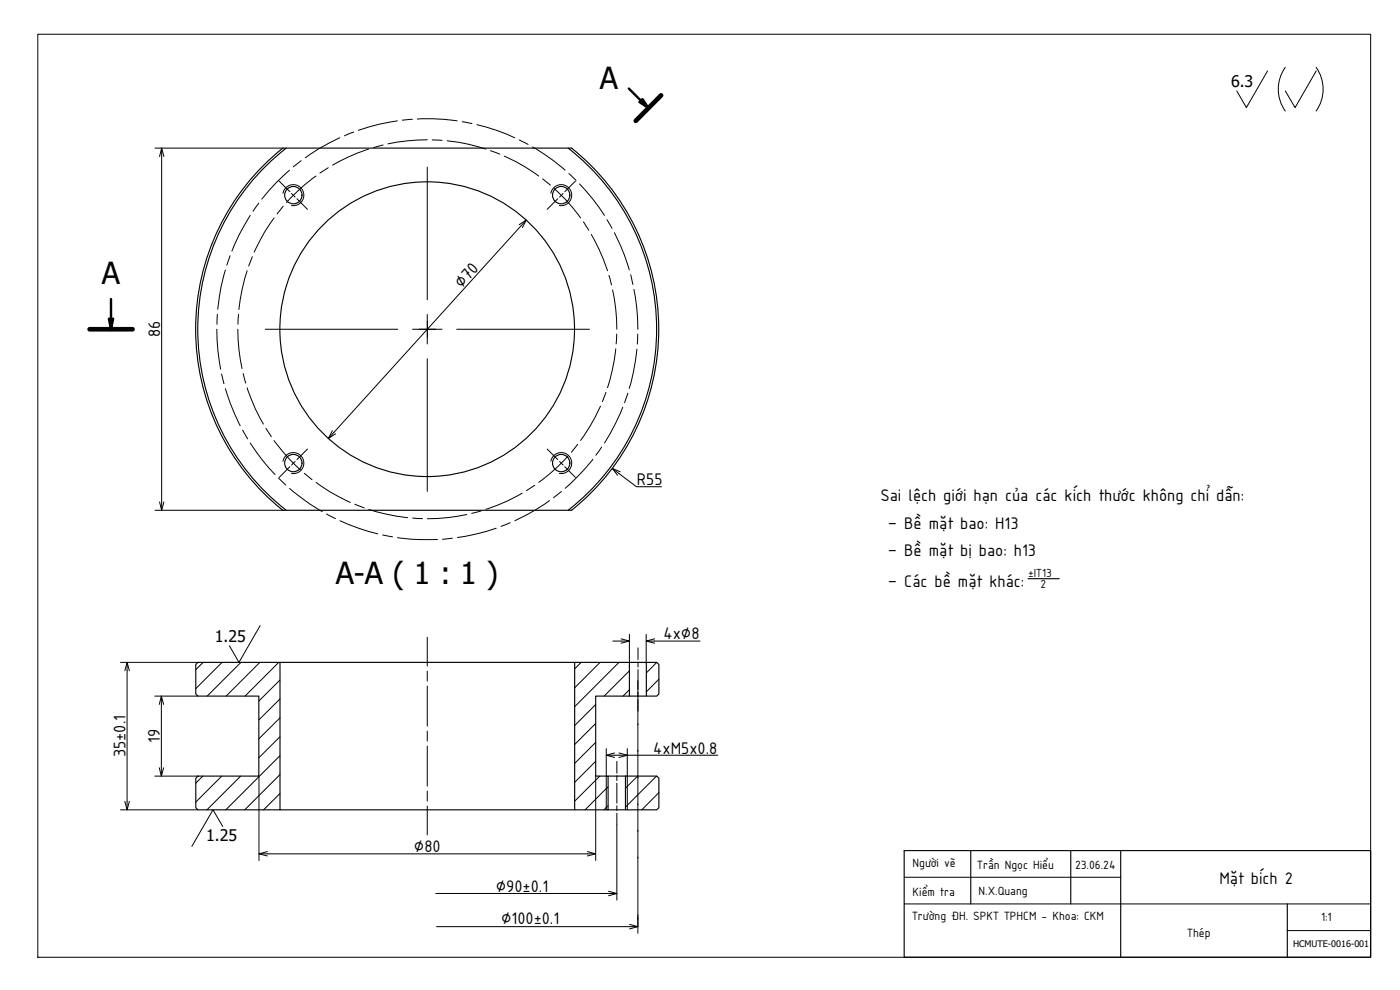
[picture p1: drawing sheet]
<svg xmlns="http://www.w3.org/2000/svg" width="420mm" height="297mm" viewBox="0 0 420 297" stroke-linecap="round" stroke-linejoin="round" font-family="sans-serif">
<!-- layer: NetDam -->
<g fill="none" stroke="#000" stroke-width=".34">
<path d="M84.9 44.4a69.5 69.5 0 0 0 0 108.7M84.9 44.4h86.7M85.9 44.4a68.9 68.9 0 0 0 0 108.7M170.5 44.4a68.9 68.9 0 0 1 0 108.7M171.5 44.4a69.5 69.5 0 0 1 0 108.7M84.9 153.1h86.7M308.5 173.6h9.4M58.8 199.4l.6-.7h24.6v44.3h-24.6l-.6-.7v-8.8l.6-.6h18.3v-24h-18.3l-.6-.7zM84 198.7h88.5M172.5 198.7h16.4v10.2h-10.1v24h3.7v10.1h-10zM188.9 198.7h5.1M194 198.7h3.1l.6 .7v8.8l-.6 .7h-3.1z"/>
<path d="M188.9 208.9h5.1M182.5 232.9h5.2M187.7 232.9h9.4l.6 .6v8.8l-.6 .7h-9.4zM84 243h88.5M182.5 243h5.2M271.4 255.2h140v32h-140zM291.3 255.2v16M321.4 255.2v16M336.3 255.2v32M386.3 271.2v16"/>
<circle cx="88" cy="58.6" r="2.6"/>
<circle cx="168.4" cy="58.6" r="2.6"/>
<circle cx="128.2" cy="98.8" r="44.2"/>
<circle cx="88" cy="138.9" r="2.6"/>
<circle cx="168.4" cy="138.9" r="2.6"/>
</g>
<!-- layer: Netmanh -->
<g fill="none" stroke="#000" stroke-width=".3">
<path d="M106.2 39.6l-2.8 1.2M119.3 36.3a58 58 0 0 0-11.7 2.8M123.7 35.8l-3 .3M125.2 35.7a57.4 57.4 0 0 1 12 .6M138.7 36.5l2.9 .6M143.1 37.4a54.9 54.9 0 0 1 11.4 3.9M46.5 44.4h38.4M48.5 47v103.6M83.8 54.3l3.2 3.2M84.9 58a3.2 3.2 0 0 1 3.7-2.6 3.2 3.2 0 0 1 2.5 3.7 3.2 3.2 0 0 1-3.6 2.6M86.9 51.1a59.7 59.7 0 0 0-8.3 8.7M87.5 58.1l1.1 1"/>
<path d="M89.1 59.6l3.2 3.2M90.4 48.2l-2.4 1.9M94.8 52.8a52.2 52.2 0 0 0-8.8 8M98.5 50.3l-2.5 1.6M102 41.3l-.5 .3a55.4 55.4 0 0 0-9.9 5.8M110.7 44.7a51.9 51.9 0 0 0-10.9 4.9M115 43.5l-2.9 .8M128.2 41.9a59.3 59.3 0 0 0-11.8 1.3M128.2 50.2v39.7M129.7 42l3 .1M134.2 42.2l.2 .1a52.4 52.4 0 0 1 11.4 2.4M147.2 45.2l2.8 1.1"/>
<path d="M151.3 46.8a50.4 50.4 0 0 1 10.4 6M155.8 42l2.7 1.3M159.8 44.1a57 57 0 0 1 9.8 6.9M162.9 53.7l2.3 1.9M165.3 58a3.2 3.2 0 0 1 3.7-2.6 3.2 3.2 0 0 1 2.5 3.7 3.2 3.2 0 0 1-3.6 2.6M166.3 56.5a50.9 50.9 0 0 1 7.9 8.9M167.4 59.6l-3.2 3.2M169 58.1l-1.1 1M170.7 52.1l2.2 2M172.7 54.3l-3.2 3.2M173.9 55.2a61.1 61.1 0 0 1 7.5 9.4M69 76.7l-.9 2.9"/>
<path d="M75.1 64.6l-.2 .3a59.2 59.2 0 0 0-5.3 10.4M75.7 77l-1.1 2.8M77.7 60.9l-1.8 2.5M82.3 65.4a50.5 50.5 0 0 0-6 10.3M85 61.9l-1.9 2.3M156.3 67.9l-56.1 61.8M175.1 66.6l1.6 2.5M177.5 70.3a58.9 58.9 0 0 1 4.8 10.9M182.2 65.9l1.5 2.6M184.4 69.8a61.3 61.3 0 0 1 4.4 11.2M65.1 98.8a64.9 64.9 0 0 0 1.1 12M65.2 94.3l-.1 3"/>
<path d="M67.6 81a55.1 55.1 0 0 0-2.2 11.8M71.4 98.8a55.3 55.3 0 0 0 1.2 11.8M71.6 94.3l-.2 3M74.2 81.2a57.4 57.4 0 0 0-2.5 11.7M79.6 98.8h39.8M123.8 98.8h8.9M128.2 94.3v8.9M128.3 96.3v5M137.1 98.8h39.8M182.8 82.6l.7 2.9M183.9 87a55.3 55.3 0 0 1 1.2 11.8M189.3 82.5l.6 2.9"/>
<path d="M190.2 86.8a59.2 59.2 0 0 1 1.2 12M66.5 112.2l.7 2.9M67.6 116.6a63 63 0 0 0 4.5 11.1M73 112.1l.7 2.9M74.2 116.4l.1 .6a53.9 53.9 0 0 0 4.7 10.2M128.2 107.6v39.8M181.9 117.7l-1.1 2.8M184.8 104.7v.2a60 60 0 0 1-2.5 11.4M185.1 100.2l-.2 3M188.4 118l-.9 2.8M191.1 104.8v.5a62.2 62.2 0 0 1-2.3 11.2M191.4 100.2l-.1 3"/>
<path d="M72.8 129.1l1.5 2.6M75.1 133a61.1 61.1 0 0 0 7.5 9.4M79.8 128.5l1.6 2.5M82.3 132.2a58.1 58.1 0 0 0 7.9 8.8M84.9 138.4a3.2 3.2 0 0 1 3.7-2.6 3.2 3.2 0 0 1 2.5 3.7 3.2 3.2 0 0 1-3.6 2.6M88.6 138.5l-1.1 1M92.3 134.7l-3.2 3.2M164.2 134.7l3.2 3.2M165.3 138.4a3.2 3.2 0 0 1 3.7-2.6 3.2 3.2 0 0 1 2.5 3.7 3.2 3.2 0 0 1-3.6 2.6M167.9 138.5l1.1 1M170.5 136.8a50.7 50.7 0 0 1-8.8 7.9M173.4 133.3l-1.9 2.4"/>
<path d="M177.9 137.8l-.1 .2a67.1 67.1 0 0 1-8.2 8.5M180.2 121.9a55.5 55.5 0 0 1-6 10.3M180.6 134.1l-1.8 2.5M186.9 122.2a62.7 62.7 0 0 1-5.5 10.7M46.5 153.1h38.4M83.6 143.5l2.2 2M86.9 146.5l.9 .8a59.2 59.2 0 0 0 8.9 6.2M87 140l-3.2 3.2M91.4 142l2.2 1.9M94.9 144.8a50.5 50.5 0 0 0 10.3 5.9M98 154.2l2.7 1.4M102 156.2a62.4 62.4 0 0 0 11.4 4"/>
<path d="M106.5 151.3l2.8 1.1M110.7 152.9a57.4 57.4 0 0 0 11.6 2.4M123.8 155.4l3 .2M140.1 154.4a55.3 55.3 0 0 1-11.8 1.2M144.4 153.3l-2.8 .7M148.9 158.5a62.3 62.3 0 0 1-11.6 2.8M153.1 156.8l-2.7 1.1M156.7 148a52.2 52.2 0 0 1-10.9 4.8M160.5 145.6l-2.5 1.6M164.9 150.2a60 60 0 0 1-10.4 6M168.5 147.5l-2.4 1.8M169.5 140l3.2 3.2"/>
<path d="M185.8 142.1l5.2 3.9h7.5M114.9 160.5l2.9 .6M119.3 161.3a58.1 58.1 0 0 0 12 .6M135.8 161.5l-3 .3M36.2 198.7h23.2M61 198.7l-2.2 2.2M66.6 198.7l-7.8 7.9M72.3 198.7l-10.1 10.2M78 198.7l-10.1 10.2M83.7 198.7l-10.2 10.2M128.2 191.2v8.6M174.4 198.7l-1.9 2"/>
<path d="M180.1 198.7l-7.6 7.7M183.9 192.3h2.5M185.8 198.7l-13.3 13.3M188.9 190.3v8.4M191.5 194.4v3.5M191.5 198.7v1.4M193.9 190.3v8.4M196.5 192.3h13.6M197.1 198.7l-3.1 3.2M38.1 201.2v39.2M46.4 208.9h13M48.4 211.4v19"/>
<path d="M84 204l-6.3 6.3M84 209.7l-6.3 6.3M84 215.4l-6.3 6.3M128.2 201.4v3M128.2 205.9v12M128.2 219.4v3M178.8 211.4l-6.3 6.3M178.8 217.1l-6.3 6.3M188.9 201.3l-7.6 7.6M188.9 207l-1.9 1.9M191.4 204.2v75.8M191.5 200.9v6"/>
<path d="M191.5 207.6v1.6M191.5 209.9v3.5M197.7 203.8l-3.7 3.8M46.4 232.9h13M60.9 232.9l-2.1 2.1M66.5 232.9l-7.7 7.8M72.2 232.9l-10.1 10.1M77.7 232.9v25.3M84 221.1l-6.3 6.3M84 226.7l-16.2 16.3M84 232.4l-10.6 10.6M84 238.1l-4.9 4.9"/>
<path d="M128.2 223.8v12.1M128.2 237.3v3.1M178.8 222.7l-6.3 6.4M178.8 228.4l-6.3 6.3M178.8 232.9v25.3M180 232.9l-7.5 7.5M181.9 224.6v18.4M182.5 236.1l-6.9 6.9M184.4 226.6h1.4M185.1 228.5v3.5M185.1 232.7v1.5M185.1 235v6"/>
<path d="M188.3 224.6v18.4M188.3 226.6h27.1M191.3 232.9l-3.6 3.6M197 232.9l-9.3 9.3M197.7 237.8l-5.1 5.2M36.2 243h23.2M80.2 256.2h96.1M128.2 241.9v8.6M182.5 241.8l-1.2 1.2M185.1 241.8v1.4M185.1 244v26.1M191.4 257.5h.1"/>
<path d="M130.8 268.1h54.3M131 278h60.4M182.6 267.4l2.5 .7-2.5 .7M188.9 277.4l2.5 .6-2.5 .7M271.4 271.2h140M271.4 263.2h64.9M386.3 279.2h25.1"/>
</g>
<!-- layer: Section Line (ISO) -->
<path d="M188.7 26.6l5.9 5.8-2.7-1.8 .9-.9 1.8 2.7M33.3 89.7v9.1l-.6-3.2h1.3l-.7 3.2" fill="none" stroke="#000" stroke-width=".72"/>
<g fill="#000" stroke="#000" stroke-width=".3">
<path d="M32.7 95.6h1.3l-.7 3.2z"/>
<path d="M192.8 29.7l.6 .9h-1.5zM191.9 30.6l2.7 1.8-1.2-1.8z"/>
</g>
<path d="M198.4 28.6l-7.6 7.7M26.9 98.8h12.9" fill="none" stroke="#000" stroke-width="1.4"/>
<!-- layer: NetDam -->
<path d="M11.3 10.3h400.1v276.9h-400.1z" fill="none" stroke="#000" stroke-width=".3"/>
<!-- layer: Symbol (ISO) -->
<path d="M380.4 21.3l-6.3 11-2.9-5M385.7 20.2a11.3 11.3 0 0 0 0 13.1M395 20.2a11.3 11.3 0 0 1 0 13.1M395 21.3l-6.3 11-3-5M78.1 187.7l-6.4 11-2.9-5M66.8 248l-2.9-5-6.3 10.9" fill="none" stroke="#000" stroke-width=".3"/>
<!-- layer: 0 -->
<g fill="none" stroke="#000" stroke-width=".3">
<path d="M47.9 47l.6-2.6 .7 2.6M48.5 44.4v2.6M155.8 67.4l2.1-1.4-1.1 2.3M157.9 66l-1.6 1.9M99.7 129.2l-1.1 2.4 2.1-1.4M100.2 129.7l-1.6 1.9M47.9 150.6l.6 2.5 .7-2.5M48.5 150.6v2.5M183.8 140.6l2 1.5M186.1 141.5l-2.3-.9 1.5 2M38.1 198.7v2.5M186.4 191.7l2.5 .6-2.5 .7"/>
<path d="M186.4 192.3h2.5M193.9 192.3h2.6M196.5 191.7l-2.6 .6 2.6 .7M37.5 201.2l.6-2.5 .7 2.5M47.8 211.4l.6-2.5 .7 2.5M48.4 208.9v2.5M47.8 230.4l.6 2.5 .7-2.5M48.4 230.4v2.5M181.9 226.6h2.5M184.4 225.9l-2.5 .7 2.5 .7M185.8 225.9l2.5 .7-2.5 .7M185.8 226.6h2.5"/>
<path d="M37.5 240.4l.6 2.6 .7-2.6M38.1 240.4v2.6M77.7 256.2h2.5M80.2 255.5l-2.5 .7 2.5 .6M176.3 255.5l2.5 .7-2.5 .6M176.3 256.2h2.5"/>
</g>
<!-- layer: Visible Narrow (ISO) -->
<path d="M191.4 217.5h.1M191.4 225.5h.1M191.4 233.5h.1M191.4 241.5h.1M191.4 249.5h.1M191.4 275.7h.1" fill="none" stroke="#000" stroke-width=".3"/>
<g font-size="9.1">
<text x="180" y="26.7">A</text>
<text x="30.5" y="85.3">A</text>
<text x="100.8" y="175.3">A-A ( 1 : 1 )</text>
</g>
<g font-size="5.4">
<text x="138.6" y="86.6" transform="rotate(-48 138.6 86.6)">∅70</text>
<text x="48" y="101.2" transform="rotate(-90 48 101.2)">86</text>
<text x="191.1" y="145.5">R55</text>
<text x="264.2" y="150.3">Sai lệch giới hạn của các kích thước không chỉ dẫn:</text>
<text x="266.5" y="158.7">– Bề mặt bao: H13</text>
<text x="266.5" y="166.7">– Bề mặt bị bao: h13</text>
<text x="266.5" y="176.1">– Các bề mặt khác:</text>
<text x="199.1" y="191.8">4x∅8</text>
<text x="37.6" y="227.1" transform="rotate(-90 37.6 227.1)">35±0.1</text>
<text x="48" y="223" transform="rotate(-90 48 223)">19</text>
<text x="196" y="226.1">4xM5x0.8</text>
<text x="124.2" y="255.7">∅80</text>
<text x="148.8" y="267.6">∅90±0.1</text>
<text x="366" y="265.2">Mặt bích 2</text>
<text x="150.4" y="277.3">∅100±0.1</text>
</g>
<g font-size="4.8">
<text x="369.4" y="26.2">6.3</text>
<text x="64.5" y="192.7">1.25</text>
<text x="61.8" y="252.5">1.25</text>
</g>
<g font-size="3.9">
<text x="273.9" y="260.2">Người vẽ</text>
<text x="293.3" y="260.6">Trần Ngọc Hiểu</text>
<text x="322.6" y="260.8">23.06.24</text>
<text x="273.9" y="268.9">Kiểm tra</text>
<text x="293.7" y="268.5">N.X.Quang</text>
<text x="273.7" y="276">Trường ĐH. SPKT TPHCM - Khoa: CKM</text>
<text x="356.3" y="281">Thép</text>
<text x="396.5" y="276.5">1:1</text>
</g>
<g font-size="3.8">
<text x="308.6" y="173.1">±IT13</text>
<text x="312.3" y="176.5">2</text>
</g>
<text font-size="2.7" x="388.1" y="284.3">HCMUTE-0016-001</text>
</svg>
